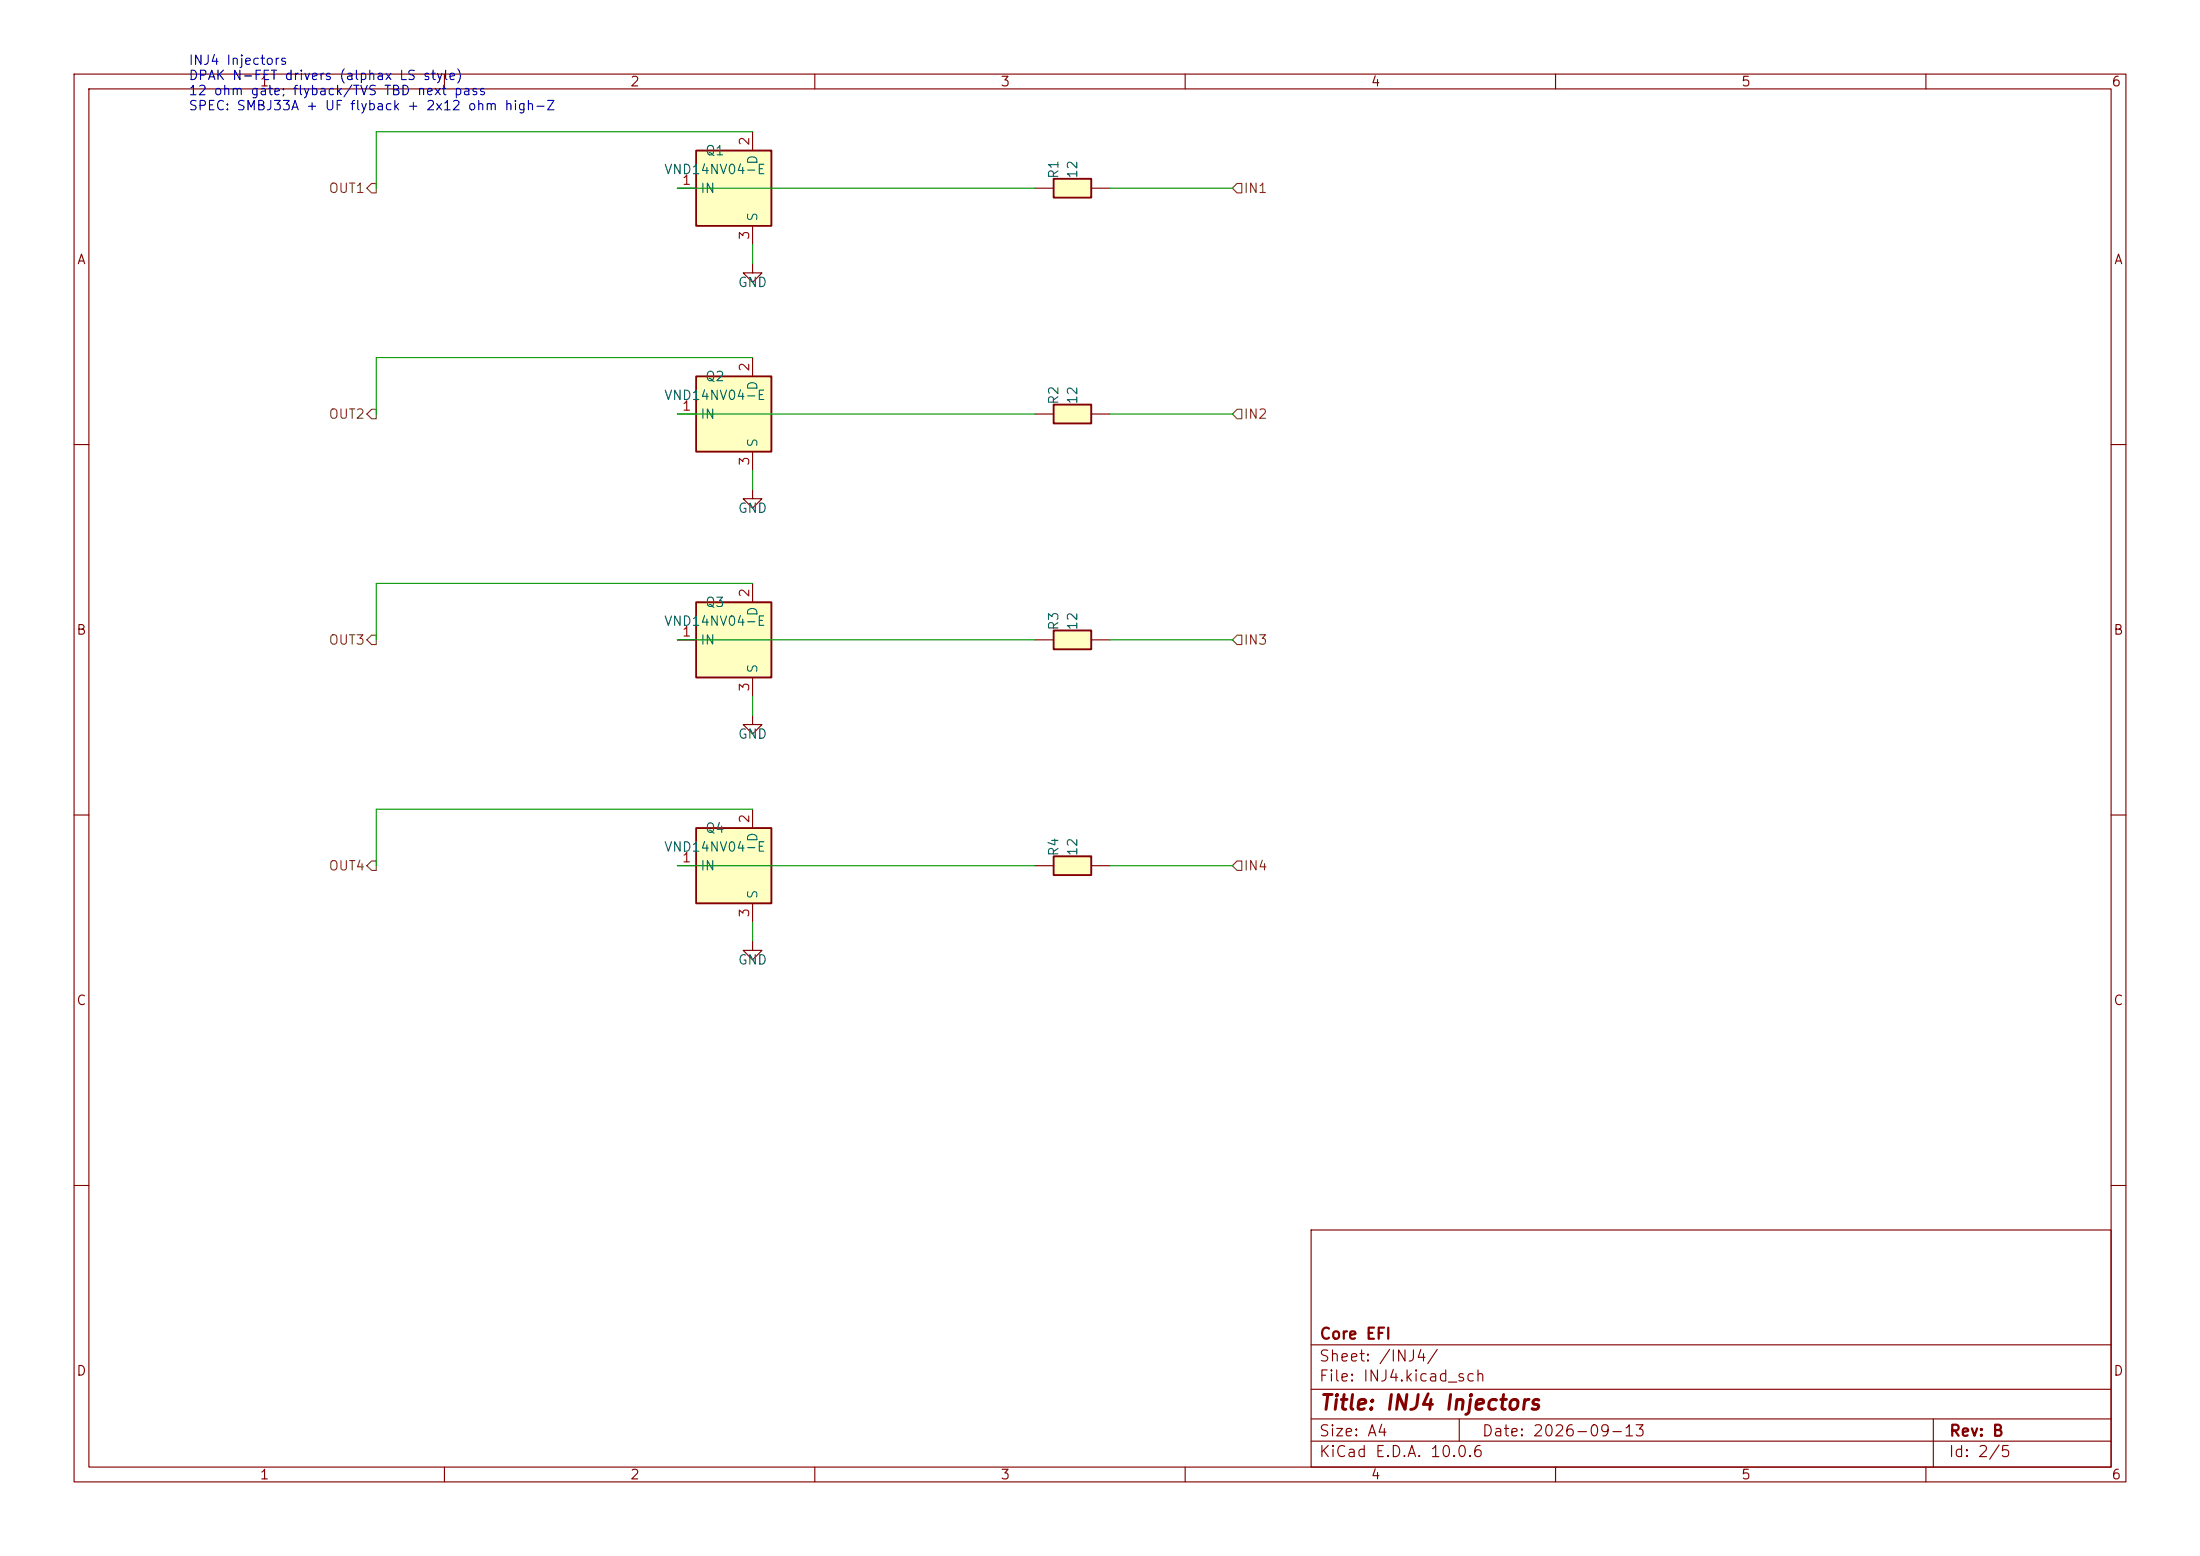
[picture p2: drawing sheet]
(kicad_sch
 (version 20231120)
 (generator "eeschema")
 (generator_version "8.0")
 (paper "A4")
 (title_block
  (title "INJ4 Injectors")
  (date "2026-09-13")
  (rev "B")
  (company "Core EFI"))
 (lib_symbols
 (symbol "Power_Management:AUIPS2041L" (in_bom yes) (on_board yes)
    (property "Reference" "U" (at 3.81 1.27 0) (effects (font (size 1.27 1.27)) (justify left)))
    (property "Value" "AUIPS2041L" (at 3.81 -1.27 0) (effects (font (size 1.27 1.27)) (justify left)))
    (property "Footprint" "Package_TO_SOT_SMD:SOT-223-3_TabPin2" (at 0 0 0) (effects (font (size 1.27 1.27) italic) hide))
    (property "Datasheet" "https://www.infineon.com/dgdl/Infineon-AUIPS2041-DS-v01_00-EN.pdf?fileId=5546d4625a888733015aae147a9d4c57" (at 0 0 0) (effects (font (size 1.27 1.27)) hide))
    (symbol "AUIPS2041L_0_1"
    (rectangle (start -7.62 5.08) (end 2.54 -5.08) (stroke (width 0.254) (type default)) (fill (type background))))
    (symbol "AUIPS2041L_1_1"
    (pin input line (at -10.16 0 0) (length 2.54) (name "IN" (effects (font (size 1.27 1.27)))) (number "1" (effects (font (size 1.27 1.27)))))
    (pin passive line (at 0 7.62 270) (length 2.54) (name "D" (effects (font (size 1.27 1.27)))) (number "2" (effects (font (size 1.27 1.27)))))
    (pin power_in line (at 0 -7.62 90) (length 2.54) (name "S" (effects (font (size 1.27 1.27)))) (number "3" (effects (font (size 1.27 1.27)))))))
 (symbol "hellen-one-common:Res" (pin_numbers hide) (in_bom yes) (on_board yes)
    (property "Reference" "R" (at 3.81 2.54 0) (effects (font (size 1.27 1.27))))
    (property "Value" "Res" (at 5.08 -2.54 0) (effects (font (size 1.27 1.27))))
    (property "Footprint" "microcore-fp:R0603" (at 3.81 -3.81 0) (effects (font (size 1.27 1.27)) hide))
    (property "Datasheet" "" (at 0 0 0) (effects (font (size 1.27 1.27)) hide))
    (property "LCSC" "" (at 0 0 0) (effects (font (size 1.27 1.27))))
    (symbol "Res_1_0"
    (rectangle (start 2.54 -1.27) (end 7.62 1.27) (stroke (width 0.254) (type default)) (fill (type background)))
    (pin passive line (at 0 0 0) (length 2.54) (name "" (effects (font (size 1.27 1.27)))) (number "1" (effects (font (size 1.27 1.27)))))
    (pin passive line (at 10.16 0 180) (length 2.54) (name "" (effects (font (size 1.27 1.27)))) (number "2" (effects (font (size 1.27 1.27)))))))
 (symbol "hellen-one-common:+12V_RAW" (power) (pin_names (offset 0)) (in_bom yes) (on_board yes)
    (property "Reference" "#PWR" (at 0 -3.81 0) (effects (font (size 1.27 1.27)) hide))
    (property "Value" "+12V_RAW" (at 0 3.556 0) (effects (font (size 1.27 1.27))))
    (property "Footprint" "" (at 0 0 0) (effects (font (size 1.27 1.27)) hide))
    (property "Datasheet" "" (at 0 0 0) (effects (font (size 1.27 1.27)) hide))
    (symbol "+12V_RAW_0_1"
    (polyline (pts (xy -0.762 1.27) (xy 0 2.54)) (stroke (width 0) (type default)) (fill (type none)))
    (polyline (pts (xy 0 0) (xy 0 2.54)) (stroke (width 0) (type default)) (fill (type none)))
    (polyline (pts (xy 0 2.54) (xy 0.762 1.27)) (stroke (width 0) (type default)) (fill (type none))))
    (symbol "+12V_RAW_1_1"
    (pin power_in line (at 0 0 90) (length 0) hide (name "+12V_RAW" (effects (font (size 1.27 1.27)))) (number "1" (effects (font (size 1.27 1.27)))))))
 (symbol "hellen-one-common:1N4148WS" (in_bom yes) (on_board yes)
    (property "Reference" "D" (at 0 2.54 0) (effects (font (size 1.27 1.27))))
    (property "Value" "1N4148WS" (at 0 -3.81 0) (effects (font (size 1.27 1.27))))
    (property "Footprint" "microcore-fp:SOD-323" (at 2.54 -6.35 0) (effects (font (size 1.27 1.27)) hide))
    (property "Datasheet" "" (at 0 2.54 0) (effects (font (size 1.27 1.27)) hide))
    (property "LCSC" "C2128" (at 0 0 0) (effects (font (size 1.27 1.27)) hide))
    (symbol "1N4148WS_1_0"
    (polyline (pts (xy 2.54 2.54) (xy 2.54 -2.54)) (stroke (width 0.254) (type default)) (fill (type none)))
    (polyline (pts (xy 0 -2.54) (xy 2.54 0) (xy 0 2.54) (xy 0 -2.54)) (stroke (width 0.254) (type default)) (fill (type outline)))
    (pin passive line (at 7.62 0 180) (length 5.08) (name "K" (effects (font (size 1.27 1.27)))) (number "1" (effects (font (size 1.27 1.27)))))
    (pin passive line (at -5.08 0 0) (length 5.08) (name "A" (effects (font (size 1.27 1.27)))) (number "2" (effects (font (size 1.27 1.27)))))))
 (symbol "power:GND" (power) (pin_names (offset 0)) (in_bom yes) (on_board yes)
    (property "Reference" "#PWR" (at 0 -6.35 0) (effects (font (size 1.27 1.27)) hide))
    (property "Value" "GND" (at 0 -3.81 0) (effects (font (size 1.27 1.27))))
    (property "Footprint" "" (at 0 0 0) (effects (font (size 1.27 1.27)) hide))
    (property "Datasheet" "" (at 0 0 0) (effects (font (size 1.27 1.27)) hide))
    (symbol "GND_0_1"
    (polyline (pts (xy 0 0) (xy 0 -1.27) (xy 1.27 -1.27) (xy 0 -2.54) (xy -1.27 -1.27) (xy 0 -1.27)) (stroke (width 0) (type default)) (fill (type none))))
    (symbol "GND_1_1"
    (pin power_in line (at 0 0 270) (length 0) hide (name "GND" (effects (font (size 1.27 1.27)))) (number "1" (effects (font (size 1.27 1.27))))))))
 (symbol
  (lib_id "Power_Management:AUIPS2041L")
  (at 101.6 25.4 0)
  (unit 1)
  (exclude_from_sim no)
  (in_bom yes)
  (on_board yes)
  (dnp no)
  (property "Reference" "Q1" (at 96.52 20.32 0) (effects (font (size 1.27 1.27))))
  (property "Value" "VND14NV04-E" (at 96.52 22.86 0) (effects (font (size 1.27 1.27))))
  (property "Footprint" "microcore-fp:DPAK" (at 101.6 25.4 0) (effects (font (size 1.27 1.27)) (hide yes)))
  (property "Datasheet" "" (at 101.6 25.4 0) (effects (font (size 1.27 1.27)) (hide yes)))
  (pin "1")
  (pin "2")
  (pin "3"))
 (symbol
  (lib_id "hellen-one-common:Res")
  (at 139.7 25.4 0)
  (unit 1)
  (exclude_from_sim no)
  (in_bom yes)
  (on_board yes)
  (dnp no)
  (property "Reference" "R1" (at 142.24 22.86 90) (effects (font (size 1.27 1.27))))
  (property "Value" "12" (at 144.78 22.86 90) (effects (font (size 1.27 1.27))))
  (property "Footprint" "microcore-fp:R0603" (at 139.7 25.4 0) (effects (font (size 1.27 1.27)) (hide yes)))
  (property "Datasheet" "" (at 139.7 25.4 0) (effects (font (size 1.27 1.27)) (hide yes)))
  (pin "1")
  (pin "2"))
 (symbol
  (lib_id "power:GND")
  (at 101.6 35.56 0)
  (unit 1)
  (exclude_from_sim no)
  (in_bom yes)
  (on_board yes)
  (dnp no)
  (property "Reference" "#PWR01" (at 101.6 38.099999999999994 0) (effects (font (size 1.27 1.27)) (hide yes)))
  (property "Value" "GND" (at 101.6 38.099999999999994 0) (effects (font (size 1.27 1.27))))
  (property "Footprint" "" (at 101.6 25.4 0) (effects (font (size 1.27 1.27)) (hide yes)))
  (property "Datasheet" "" (at 101.6 25.4 0) (effects (font (size 1.27 1.27)) (hide yes)))
  (pin "1"))
 (symbol
  (lib_id "Power_Management:AUIPS2041L")
  (at 101.6 55.879999999999995 0)
  (unit 1)
  (exclude_from_sim no)
  (in_bom yes)
  (on_board yes)
  (dnp no)
  (property "Reference" "Q2" (at 96.52 50.8 0) (effects (font (size 1.27 1.27))))
  (property "Value" "VND14NV04-E" (at 96.52 53.339999999999996 0) (effects (font (size 1.27 1.27))))
  (property "Footprint" "microcore-fp:DPAK" (at 101.6 55.879999999999995 0) (effects (font (size 1.27 1.27)) (hide yes)))
  (property "Datasheet" "" (at 101.6 55.879999999999995 0) (effects (font (size 1.27 1.27)) (hide yes)))
  (pin "1")
  (pin "2")
  (pin "3"))
 (symbol
  (lib_id "hellen-one-common:Res")
  (at 139.7 55.879999999999995 0)
  (unit 1)
  (exclude_from_sim no)
  (in_bom yes)
  (on_board yes)
  (dnp no)
  (property "Reference" "R2" (at 142.24 53.339999999999996 90) (effects (font (size 1.27 1.27))))
  (property "Value" "12" (at 144.78 53.339999999999996 90) (effects (font (size 1.27 1.27))))
  (property "Footprint" "microcore-fp:R0603" (at 139.7 55.879999999999995 0) (effects (font (size 1.27 1.27)) (hide yes)))
  (property "Datasheet" "" (at 139.7 55.879999999999995 0) (effects (font (size 1.27 1.27)) (hide yes)))
  (pin "1")
  (pin "2"))
 (symbol
  (lib_id "power:GND")
  (at 101.6 66.03999999999999 0)
  (unit 1)
  (exclude_from_sim no)
  (in_bom yes)
  (on_board yes)
  (dnp no)
  (property "Reference" "#PWR02" (at 101.6 68.58 0) (effects (font (size 1.27 1.27)) (hide yes)))
  (property "Value" "GND" (at 101.6 68.58 0) (effects (font (size 1.27 1.27))))
  (property "Footprint" "" (at 101.6 55.879999999999995 0) (effects (font (size 1.27 1.27)) (hide yes)))
  (property "Datasheet" "" (at 101.6 55.879999999999995 0) (effects (font (size 1.27 1.27)) (hide yes)))
  (pin "1"))
 (symbol
  (lib_id "Power_Management:AUIPS2041L")
  (at 101.6 86.36 0)
  (unit 1)
  (exclude_from_sim no)
  (in_bom yes)
  (on_board yes)
  (dnp no)
  (property "Reference" "Q3" (at 96.52 81.28 0) (effects (font (size 1.27 1.27))))
  (property "Value" "VND14NV04-E" (at 96.52 83.82 0) (effects (font (size 1.27 1.27))))
  (property "Footprint" "microcore-fp:DPAK" (at 101.6 86.36 0) (effects (font (size 1.27 1.27)) (hide yes)))
  (property "Datasheet" "" (at 101.6 86.36 0) (effects (font (size 1.27 1.27)) (hide yes)))
  (pin "1")
  (pin "2")
  (pin "3"))
 (symbol
  (lib_id "hellen-one-common:Res")
  (at 139.7 86.36 0)
  (unit 1)
  (exclude_from_sim no)
  (in_bom yes)
  (on_board yes)
  (dnp no)
  (property "Reference" "R3" (at 142.24 83.82 90) (effects (font (size 1.27 1.27))))
  (property "Value" "12" (at 144.78 83.82 90) (effects (font (size 1.27 1.27))))
  (property "Footprint" "microcore-fp:R0603" (at 139.7 86.36 0) (effects (font (size 1.27 1.27)) (hide yes)))
  (property "Datasheet" "" (at 139.7 86.36 0) (effects (font (size 1.27 1.27)) (hide yes)))
  (pin "1")
  (pin "2"))
 (symbol
  (lib_id "power:GND")
  (at 101.6 96.52 0)
  (unit 1)
  (exclude_from_sim no)
  (in_bom yes)
  (on_board yes)
  (dnp no)
  (property "Reference" "#PWR03" (at 101.6 99.06 0) (effects (font (size 1.27 1.27)) (hide yes)))
  (property "Value" "GND" (at 101.6 99.06 0) (effects (font (size 1.27 1.27))))
  (property "Footprint" "" (at 101.6 86.36 0) (effects (font (size 1.27 1.27)) (hide yes)))
  (property "Datasheet" "" (at 101.6 86.36 0) (effects (font (size 1.27 1.27)) (hide yes)))
  (pin "1"))
 (symbol
  (lib_id "Power_Management:AUIPS2041L")
  (at 101.6 116.84 0)
  (unit 1)
  (exclude_from_sim no)
  (in_bom yes)
  (on_board yes)
  (dnp no)
  (property "Reference" "Q4" (at 96.52 111.76 0) (effects (font (size 1.27 1.27))))
  (property "Value" "VND14NV04-E" (at 96.52 114.3 0) (effects (font (size 1.27 1.27))))
  (property "Footprint" "microcore-fp:DPAK" (at 101.6 116.84 0) (effects (font (size 1.27 1.27)) (hide yes)))
  (property "Datasheet" "" (at 101.6 116.84 0) (effects (font (size 1.27 1.27)) (hide yes)))
  (pin "1")
  (pin "2")
  (pin "3"))
 (symbol
  (lib_id "hellen-one-common:Res")
  (at 139.7 116.84 0)
  (unit 1)
  (exclude_from_sim no)
  (in_bom yes)
  (on_board yes)
  (dnp no)
  (property "Reference" "R4" (at 142.24 114.3 90) (effects (font (size 1.27 1.27))))
  (property "Value" "12" (at 144.78 114.3 90) (effects (font (size 1.27 1.27))))
  (property "Footprint" "microcore-fp:R0603" (at 139.7 116.84 0) (effects (font (size 1.27 1.27)) (hide yes)))
  (property "Datasheet" "" (at 139.7 116.84 0) (effects (font (size 1.27 1.27)) (hide yes)))
  (pin "1")
  (pin "2"))
 (symbol
  (lib_id "power:GND")
  (at 101.6 127.0 0)
  (unit 1)
  (exclude_from_sim no)
  (in_bom yes)
  (on_board yes)
  (dnp no)
  (property "Reference" "#PWR04" (at 101.6 129.54 0) (effects (font (size 1.27 1.27)) (hide yes)))
  (property "Value" "GND" (at 101.6 129.54 0) (effects (font (size 1.27 1.27))))
  (property "Footprint" "" (at 101.6 116.84 0) (effects (font (size 1.27 1.27)) (hide yes)))
  (property "Datasheet" "" (at 101.6 116.84 0) (effects (font (size 1.27 1.27)) (hide yes)))
  (pin "1"))
 (hierarchical_label "IN1"
  (shape input)
  (at 166.37 25.4 0)
  (effects (font (size 1.27 1.27)) (justify left)))
 (hierarchical_label "OUT1"
  (shape output)
  (at 50.8 25.4 180)
  (effects (font (size 1.27 1.27)) (justify right)))
 (hierarchical_label "IN2"
  (shape input)
  (at 166.37 55.879999999999995 0)
  (effects (font (size 1.27 1.27)) (justify left)))
 (hierarchical_label "OUT2"
  (shape output)
  (at 50.8 55.879999999999995 180)
  (effects (font (size 1.27 1.27)) (justify right)))
 (hierarchical_label "IN3"
  (shape input)
  (at 166.37 86.36 0)
  (effects (font (size 1.27 1.27)) (justify left)))
 (hierarchical_label "OUT3"
  (shape output)
  (at 50.8 86.36 180)
  (effects (font (size 1.27 1.27)) (justify right)))
 (hierarchical_label "IN4"
  (shape input)
  (at 166.37 116.84 0)
  (effects (font (size 1.27 1.27)) (justify left)))
 (hierarchical_label "OUT4"
  (shape output)
  (at 50.8 116.84 180)
  (effects (font (size 1.27 1.27)) (justify right)))
 (text "INJ4 Injectors\nDPAK N-FET drivers (alphax LS style)\n12 ohm gate; flyback/TVS TBD next pass\nSPEC: SMBJ33A + UF flyback + 2x12 ohm high-Z"
  (at 25.4 15.24 0)
  (effects (font (size 1.27 1.27)) (justify left bottom)))
 (wire
  (pts (xy 50.8 25.4) (xy 50.8 17.78))
  (stroke (width 0) (type default)))
 (wire
  (pts (xy 50.8 17.78) (xy 101.6 17.78))
  (stroke (width 0) (type default)))
 (wire
  (pts (xy 101.6 33.02) (xy 101.6 35.56))
  (stroke (width 0) (type default)))
 (wire
  (pts (xy 166.37 25.4) (xy 149.86 25.4))
  (stroke (width 0) (type default)))
 (wire
  (pts (xy 139.7 25.4) (xy 91.44 25.4))
  (stroke (width 0) (type default)))
 (wire
  (pts (xy 50.8 55.88) (xy 50.8 48.26))
  (stroke (width 0) (type default)))
 (wire
  (pts (xy 50.8 48.26) (xy 101.6 48.26))
  (stroke (width 0) (type default)))
 (wire
  (pts (xy 101.6 63.5) (xy 101.6 66.04))
  (stroke (width 0) (type default)))
 (wire
  (pts (xy 166.37 55.88) (xy 149.86 55.88))
  (stroke (width 0) (type default)))
 (wire
  (pts (xy 139.7 55.88) (xy 91.44 55.88))
  (stroke (width 0) (type default)))
 (wire
  (pts (xy 50.8 86.36) (xy 50.8 78.74))
  (stroke (width 0) (type default)))
 (wire
  (pts (xy 50.8 78.74) (xy 101.6 78.74))
  (stroke (width 0) (type default)))
 (wire
  (pts (xy 101.6 93.98) (xy 101.6 96.52))
  (stroke (width 0) (type default)))
 (wire
  (pts (xy 166.37 86.36) (xy 149.86 86.36))
  (stroke (width 0) (type default)))
 (wire
  (pts (xy 139.7 86.36) (xy 91.44 86.36))
  (stroke (width 0) (type default)))
 (wire
  (pts (xy 50.8 116.84) (xy 50.8 109.22))
  (stroke (width 0) (type default)))
 (wire
  (pts (xy 50.8 109.22) (xy 101.6 109.22))
  (stroke (width 0) (type default)))
 (wire
  (pts (xy 101.6 124.46) (xy 101.6 127))
  (stroke (width 0) (type default)))
 (wire
  (pts (xy 166.37 116.84) (xy 149.86 116.84))
  (stroke (width 0) (type default)))
 (wire
  (pts (xy 139.7 116.84) (xy 91.44 116.84))
  (stroke (width 0) (type default)))
 (sheet_instances
  (path ""
   (page "2"))))
